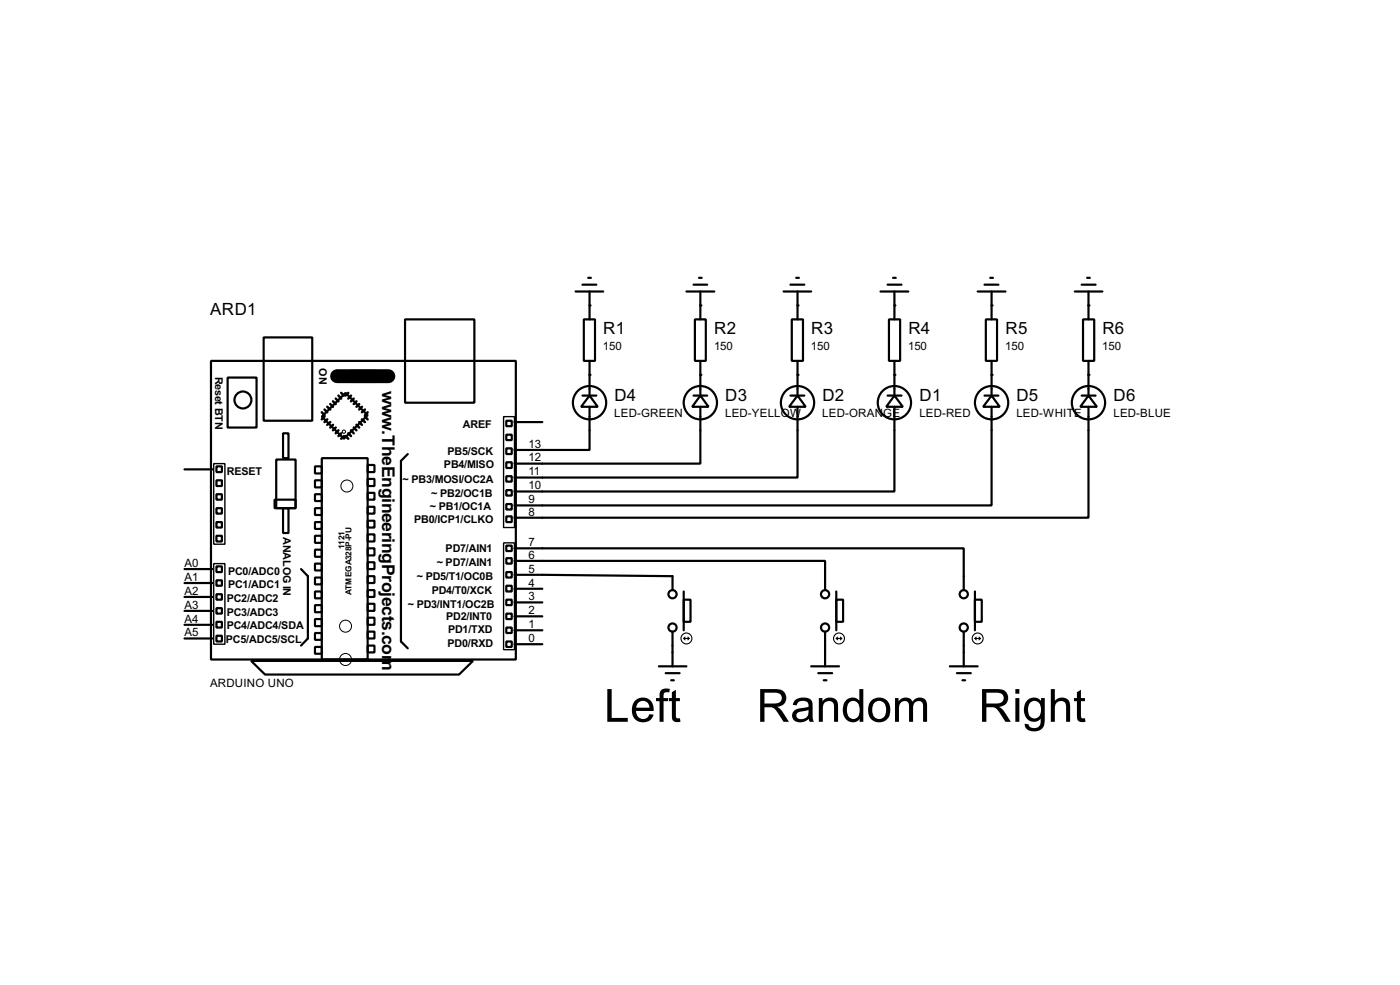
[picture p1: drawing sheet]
<svg xmlns="http://www.w3.org/2000/svg" width="256mm" height="180mm" viewBox="0 0 256 180" stroke-linecap="round" stroke-linejoin="round" font-family="sans-serif">
<g fill="none" stroke="#000" stroke-width=".4">
<path d="M74.2 58.5h12.7v15.2h-12.7zM105.5 53.4h5M106.7 52.1h2.6M107 58.5h2v7.6h-2zM107.8 50.9h.5M108 53.4v5.1M125.8 53.4h5.1M127.1 52.1h2.5M127.3 58.5h2v7.6h-2zM128.1 50.9h.5M128.3 53.4v5.1M143.6 53.4h5"/>
<path d="M144.8 52.1h2.6M145.1 58.5h2v7.6h-2zM145.9 50.9h.5M146.1 53.4v5.1M161.3 53.4h5.1M162.6 52.1h2.6M162.9 58.5h2v7.6h-2zM163.6 50.9h.5M163.9 53.4v5.1M179.1 53.4h5.1M180.4 52.1h2.5M180.6 58.5h2.1v7.6h-2.1z"/>
<path d="M181.4 50.9h.5M181.7 53.4v5.1M196.9 53.4h5.1M198.2 52.1h2.5M198.4 58.5h2.1v7.6h-2.1zM199.2 50.9h.5M199.4 53.4v5.1M38.7 66.1h55.8v54.6h-55.8zM41.7 69.1h5.3v9.2h-5.3zM48.3 61.8h8.9v15.2h-8.9zM51.9 79.3h1v4.6h-1zM63.3 71.9l4.1 4.1-4.4 4.3-4-4z"/>
<path d="M64.3 67.9h4.6v2h-4.6zM92.8 77h1v1h-1zM92.8 79.6h1v1h-1zM94.3 77.3h5.1M106.7 72.4h2.6M108 72.4l1.5 2.1h-3zM108 74.5v7.9h-13.7M108 66.1v6.3M127.1 72.4h2.5M128.3 72.4l1.5 2.1h-3zM128.3 74.5v10.4h-34M128.3 66.1v6.3"/>
<path d="M144.8 72.4h2.6M146.1 72.4l1.5 2.1h-3zM146.1 74.5v12.9h-51.8M146.1 66.1v6.3M162.6 72.4h2.6M163.9 72.4l1.5 2.1h-3zM163.9 74.5v15.5h-69.6M163.9 66.1v6.3M180.4 72.4h2.5M181.7 72.4l1.5 2.1h-3.1zM181.7 74.5v18h-87.4M181.7 66.1v6.3"/>
<path d="M198.2 72.4h2.5M199.4 72.4l1.6 2.1h-3.1zM199.4 74.5v20.3h-105.1M199.4 66.1v6.3M33.8 85.9h5.1M39.7 87.9h1v1.1h-1zM39.7 93h1v1h-1zM39.7 98.1h1v1h-1zM39.7 95.6h1v1h-1zM39.7 90.5h1v1h-1zM39.7 85.4h1v1h-1zM50.3 91.5h3.9v1.5h-3.9z"/>
<path d="M50.6 84.1h3.6v8.9h-3.6zM51.9 93h1v4.6h-1zM57.7 85.4h1.3v1.3h-1.3zM57.7 87.9h1.3v1.3h-1.3zM57.7 90.5h1.3v1.2h-1.3zM57.7 93h1.3v1.3h-1.3zM57.7 95.6h1.3v1.2h-1.3zM57.7 98.1h1.3v1.3h-1.3zM59 83.9h8.4v36.8h-8.4zM67.4 85.1h1.2v1.3h-1.2zM67.4 87.7h1.2v1.3h-1.2zM67.4 90.2h1.2v1.3h-1.2z"/>
<path d="M67.4 92.8h1.2v1.2h-1.2zM67.4 95.3h1.2v1.3h-1.2zM67.4 97.8h1.2v1.3h-1.2zM74.7 83.1l-1.2 1.3v33l1.2 1.3M92.8 82.1h1v1h-1zM92.8 84.6h1v1.1h-1zM92.8 87.2h1v1h-1zM92.8 89.7h1v1h-1zM92.8 92.3h1v1h-1zM92.8 94.5h1v1.1h-1zM92.8 99.9h1v1h-1zM33.8 116.9h5.1"/>
<path d="M33.8 114.4h5.1M33.8 111.8h5.1M33.8 109.3h5.1M33.8 106.7h5.1M33.8 104.2h5.1M39.7 103.7h1v1h-1zM39.7 106.2h1v1h-1zM39.7 108.8h1v1h-1zM39.7 111.3h1v1h-1zM39.7 113.8h1v1.1h-1zM39.7 116.4h1v1h-1zM55.2 104.2l1.2 1.3v11.4l-1.2 1.3"/>
<path d="M57.7 100.6h1.3v1.3h-1.3zM57.7 103.2h1.3v1.2h-1.3zM57.7 105.7h1.3v1.3h-1.3zM57.7 108.3h1.3v1.2h-1.3zM57.7 110.8h1.3v1.3h-1.3zM57.7 113.3h1.3v1.3h-1.3zM57.7 115.9h1.3v1.2h-1.3zM57.7 118.4h1.3v1.3h-1.3zM67.4 100.4h1.2v1.3h-1.2zM67.4 102.9h1.2v1.3h-1.2zM67.4 105.5h1.2v1.2h-1.2zM67.4 108h1.2v1.3h-1.2z"/>
<path d="M67.4 110.5h1.2v1.3h-1.2zM67.4 113.1h1.2v1.3h-1.2zM67.4 115.6h1.2v1.3h-1.2zM67.4 118.2h1.2v1.2h-1.2zM92.8 102.2h1v1h-1zM92.8 104.7h1v1h-1zM92.8 107.2h1v1.1h-1zM92.8 109.8h1v1h-1zM92.8 112.3h1v1h-1zM92.8 114.9h1v1h-1zM92.8 117.4h1v1h-1zM94.3 102.7h56.9v5.3"/>
<path d="M94.3 100.4h82.3v7.6M94.3 105.2l28.9 .3v2.5M94.3 117.9h5.1M94.3 115.4h5.1M94.3 112.8h5.1M94.3 110.3h5.1M94.3 107.8h5.1M123.2 115.6v6.4M125.3 109.8h1.2v4h-1.2zM125.3 108.3v7.1M151.2 115.6v6.4M153.2 109.8h1.3v4h-1.3z"/>
<path d="M153.2 108.3v7.1M176.6 115.6v6.4M178.6 109.8h1.3v4h-1.3zM178.6 108.3v7.1M46 121h40.7l-2.6 2.5h-35.5zM120.7 122h5.1M122 123.2h2.5M123 124.5h.5M148.6 122h5.1M149.9 123.2h2.6M150.9 124.5h.5M174 122h5.1"/>
<path d="M175.3 123.2h2.6M176.3 124.5h.5"/>
<circle cx="44.5" cy="73.2" r="1.55"/>
<circle cx="108" cy="73.7" r="3.1"/>
<circle cx="128.3" cy="73.7" r="3.1"/>
<circle cx="146.1" cy="73.7" r="3.1"/>
<circle cx="163.8" cy="73.7" r="3.1"/>
<circle cx="181.6" cy="73.7" r="3.1"/>
<circle cx="199.4" cy="73.7" r="3.1"/>
<circle cx="123.2" cy="114.9" r=".75"/>
<circle cx="123.2" cy="108.8" r=".75"/>
<circle cx="151.1" cy="108.8" r=".75"/>
<circle cx="151.1" cy="114.9" r=".75"/>
<circle cx="176.5" cy="114.9" r=".75"/>
<circle cx="176.5" cy="108.8" r=".75"/>
</g>
<g fill="#000">
<circle cx="108" cy="55.9" r=".2"/>
<circle cx="128.3" cy="55.9" r=".2"/>
<circle cx="146.1" cy="55.9" r=".2"/>
<circle cx="163.9" cy="55.9" r=".2"/>
<circle cx="181.7" cy="55.9" r=".2"/>
<circle cx="199.4" cy="55.9" r=".2"/>
<circle cx="108" cy="68.6" r=".2"/>
<circle cx="128.3" cy="68.6" r=".2"/>
<circle cx="146.1" cy="68.6" r=".2"/>
<circle cx="163.9" cy="68.6" r=".2"/>
<circle cx="181.7" cy="68.6" r=".2"/>
<circle cx="199.4" cy="68.6" r=".2"/>
</g>
<path d="M61.8 68.9h9.4" fill="none" stroke="#000" stroke-width="2.6"/>
<g fill="none" stroke="#000" stroke-width=".45">
<path d="M59 75.5l.5 .5M59.5 75l.5 .5M59.5 76.3l-.5 .5M60 74.5l.5 .5M60 76.8l-.5 .5M60.5 74l.5 .5M60.5 77.3l-.5 .5M61 73.5l.5 .5M61 77.8l-.5 .5M61.5 73l.5 .5M61.5 78.3l-.5 .5M62 72.4l.5 .6"/>
<path d="M62 78.8l-.5 .5M62.5 71.9l.5 .5M62.5 79.3l-.5 .5M63 79.8l-.5 .5M63.3 79.8l.5 .5M63.8 79.3l.5 .5M63.8 71.9l-.5 .5M64.3 78.8l.5 .5M64.3 72.4l-.5 .6M64.8 78.3l.5 .5M64.8 73l-.5 .5M65.3 77.8l.5 .5"/>
<path d="M65.3 73.5l-.5 .5M65.8 77.3l.5 .5M65.8 74l-.5 .5M66.3 76.8l.6 .5M66.3 74.5l-.5 .5M66.9 76.3l.5 .5M66.9 75l-.6 .5M67.4 75.5l-.5 .5"/>
</g>
<g fill="none" stroke="#000" stroke-width=".18">
<circle cx="63" cy="79" r=".3"/>
<circle cx="63.5" cy="89" r="1.1"/>
<circle cx="63.3" cy="114.6" r="1.1"/>
<circle cx="63.3" cy="120.7" r="1.1"/>
</g>
<path d="M92.3 76.3h2v20.3h-2zM39.2 84.9h2v14.7h-2zM92.3 99.4h2v19.5h-2zM39.2 103.2h2v14.7h-2z" fill="none" stroke="#000" stroke-width=".25"/>
<g fill="none" stroke="#000" stroke-width=".2">
<path d="M125.3 116.9h1M125.3 116.9l.2 .2M125.5 116.6l-.2 .3M126 116.6l.3 .3M126.3 116.9l-.3 .2M153.2 116.9h1M153.2 116.9l.3 .2M153.5 116.6l-.3 .3M154 116.6l.2 .3M154.2 116.9l-.2 .2M178.6 116.9h1M178.6 116.9l.3 .2"/>
<path d="M178.9 116.6l-.3 .3M179.4 116.6l.2 .3M179.6 116.9l-.2 .2"/>
<circle cx="125.7" cy="116.9" r="1"/>
<circle cx="153.7" cy="116.9" r="1"/>
<circle cx="179.1" cy="116.9" r="1"/>
</g>
<g font-size="9.4">
<text x="110.6" y="132.1">Left</text>
<text x="138.6" y="132.1">Random</text>
<text x="179.2" y="132.1">Right</text>
</g>
<g font-size="3.6">
<text x="70" y="71.5" transform="rotate(90 70 71.5)">w</text>
<text x="70" y="78.8" transform="rotate(90 70 78.8)">.TheEngineeringProjects.com</text>
</g>
<g font-size="3.5">
<text x="38.5" y="57.7">ARD1</text>
<text x="110.5" y="61.2">R1</text>
<text x="130.9" y="61.2">R2</text>
<text x="148.6" y="61.2">R3</text>
<text x="166.4" y="61.2">R4</text>
<text x="184.2" y="61.2">R5</text>
<text x="202" y="61.2">R6</text>
<text x="112.6" y="73.4">D4</text>
<text x="132.9" y="73.4">D3</text>
<text x="150.7" y="73.4">D2</text>
<text x="168.5" y="73.4">D1</text>
<text x="186.2" y="73.4">D5</text>
<text x="204" y="73.4">D6</text>
</g>
<g font-size="2.4">
<text x="110.5" y="64.1">150</text>
<text x="130.8" y="64.1">150</text>
<text x="148.6" y="64.1">150</text>
<text x="166.4" y="64.1">150</text>
<text x="184.1" y="64.1">150</text>
<text x="201.9" y="64.1">150</text>
<text x="112.5" y="76.2">LED-GREEN</text>
<text x="132.8" y="76.2">LED-YELLOW</text>
<text x="150.6" y="76.2">LED-ORANGE</text>
<text x="168.4" y="76.2">LED-RED</text>
<text x="186.2" y="76.2">LED-WHITE</text>
<text x="204" y="76.2">LED-BLUE</text>
<text x="96.8" y="82">13</text>
<text x="96.8" y="89.6">10</text>
<text x="96.8" y="87">11</text>
<text x="96.8" y="84.5">12</text>
<text x="96.8" y="94.4">8</text>
<text x="96.8" y="92.1">9</text>
<text x="96.8" y="100">7</text>
<text x="33.8" y="106.3">A1</text>
<text x="33.8" y="103.8">A0</text>
<text x="96.8" y="107.4">4</text>
<text x="96.8" y="104.8">5</text>
<text x="96.8" y="102.3">6</text>
<text x="33.8" y="114">A4</text>
<text x="33.8" y="111.4">A3</text>
<text x="33.8" y="108.9">A2</text>
<text x="96.8" y="112.4">2</text>
<text x="96.8" y="109.9">3</text>
<text x="33.8" y="116.5">A5</text>
<text x="96.8" y="117.5">0</text>
<text x="96.8" y="115">1</text>
<text x="38.5" y="125.7">ARDUINO UNO</text>
</g>
<g font-size="2.2">
<text x="39.4" y="68.9" transform="rotate(90 39.4 68.9)">Reset BTN</text>
<text x="58.5" y="67.4" transform="rotate(90 58.5 67.4)">ON</text>
<text x="82" y="83.4">PB5/SCK</text>
<text x="84.8" y="78.3">AREF</text>
<text x="41.5" y="86.9">RESET</text>
<text x="73.8" y="88.4">~ PB3/MOSI/OC2A</text>
<text x="81.3" y="85.6">PB4/MISO</text>
<text x="75.9" y="95.8">PB0/ICP1/CLKO</text>
<text x="78.8" y="93.3">~ PB1/OC1A</text>
<text x="79" y="91">~ PB2/OC1B</text>
<text x="51.9" y="98.3" transform="rotate(90 51.9 98.3)">ANALOG IN</text>
<text x="81.6" y="101.1">PD7/AIN1</text>
<text x="41.8" y="107.7">PC1/ADC1</text>
<text x="41.8" y="105.2">PC0/ADC0</text>
<text x="76.4" y="106.2">~ PD5/T1/OC0B</text>
<text x="80" y="103.7">~ PD7/AIN1</text>
<text x="41.5" y="112.8">PC3/ADC3</text>
<text x="41.5" y="110.3">PC2/ADC2</text>
<text x="74.7" y="111.3">~ PD3/INT1/OC2B</text>
<text x="79.1" y="108.8">PD4/T0/XCK</text>
<text x="81.7" y="113.6">PD2/INT0</text>
<text x="41.4" y="117.6">PC5/ADC5/SCL</text>
<text x="41.5" y="115.1">PC4/ADC4/SDA</text>
<text x="82" y="118.4">PD0/RXD</text>
<text x="82.1" y="115.9">PD1/TXD</text>
</g>
<g font-size="1.7">
<text x="63.1" y="100.4" transform="rotate(-90 63.1 100.4)">1121</text>
<text x="64.4" y="108.8" transform="rotate(-90 64.4 108.8)">ATMEGA328P-PU</text>
</g>
</svg>
